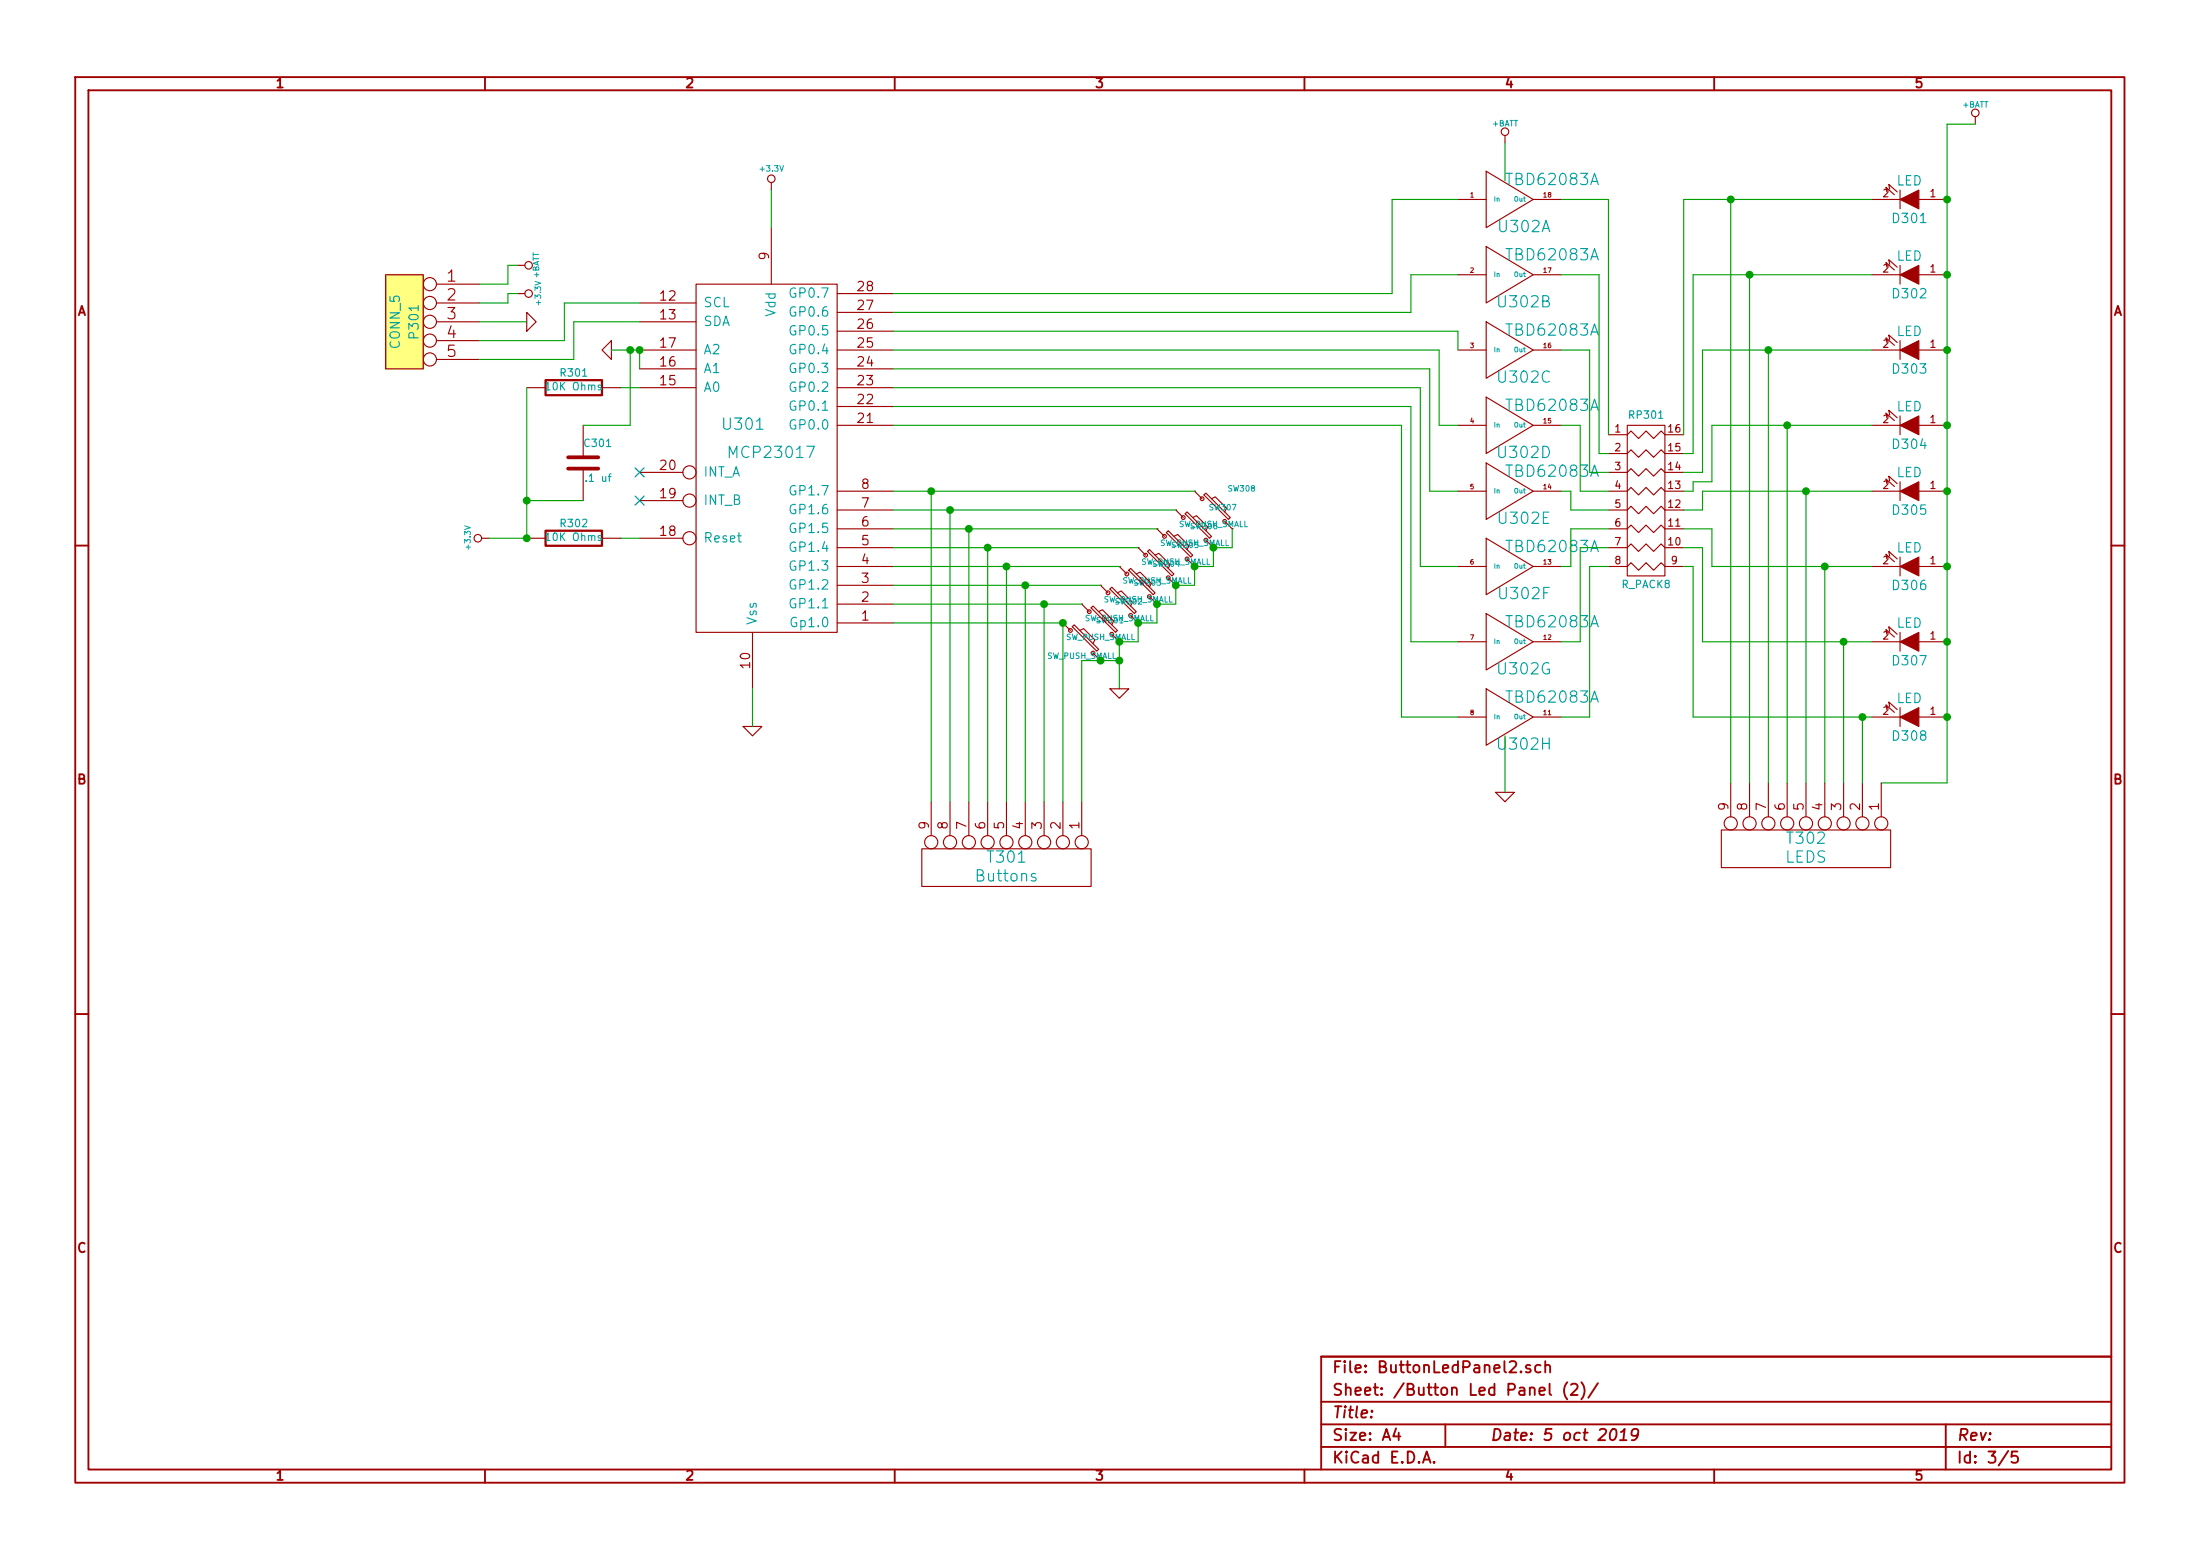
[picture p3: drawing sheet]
EESchema Schematic File Version 2
LIBS:power
LIBS:device
LIBS:transistors
LIBS:conn
LIBS:linear
LIBS:regul
LIBS:74xx
LIBS:cmos4000
LIBS:adc-dac
LIBS:memory
LIBS:xilinx
LIBS:special
LIBS:microcontrollers
LIBS:dsp
LIBS:microchip
LIBS:analog_switches
LIBS:motorola
LIBS:texas
LIBS:intel
LIBS:audio
LIBS:interface
LIBS:digital-audio
LIBS:philips
LIBS:display
LIBS:cypress
LIBS:siliconi
LIBS:opto
LIBS:atmel
LIBS:contrib
LIBS:valves
LIBS:encoder
LIBS:rotatry_switch
LIBS:i2c_display
LIBS:MCP23xxx
LIBS:tbd62x83a
LIBS:esp32_devboards
LIBS:lm2574n-5
LIBS:sn65hvd233-ht
LIBS:adafruit_powerboost_500
LIBS:ESP32ControlStand-cache
EELAYER 27 0
EELAYER END
$Descr A4 11693 8268
encoding utf-8
Sheet 3 5
Title ""
Date "5 oct 2019"
Rev ""
Comp ""
Comment1 ""
Comment2 ""
Comment3 ""
Comment4 ""
$EndDescr
$Comp
L MCP23017 U301
U 1 1
P 4100 2400
F 0 "U301" H 3950 2550 60  0000 C CNN
F 1 "MCP23017" H 4100 2400 60  0000 C CNN
F 2 "~" H 4100 2400 60  0000 C CNN
F 3 "~" H 4100 2400 60  0000 C CNN
	1    4100 2400
	1    0    0    -1  
$EndComp
$Comp
L TBD62083A U302
U 1 1
P 8000 1050
F 0 "U302" H 8100 900 60  0000 C CNN
F 1 "TBD62083A" H 8250 1150 60  0000 C CNN
F 2 "~" H 8000 1050 60  0000 C CNN
F 3 "~" H 8000 1050 60  0000 C CNN
	1    8000 1050
	1    0    0    -1  
$EndComp
$Comp
L TBD62083A U302
U 2 1
P 8000 1450
F 0 "U302" H 8100 1300 60  0000 C CNN
F 1 "TBD62083A" H 8250 1550 60  0000 C CNN
F 2 "~" H 8000 1450 60  0000 C CNN
F 3 "~" H 8000 1450 60  0000 C CNN
	2    8000 1450
	1    0    0    -1  
$EndComp
$Comp
L TBD62083A U302
U 3 1
P 8000 1850
F 0 "U302" H 8100 1700 60  0000 C CNN
F 1 "TBD62083A" H 8250 1950 60  0000 C CNN
F 2 "~" H 8000 1850 60  0000 C CNN
F 3 "~" H 8000 1850 60  0000 C CNN
	3    8000 1850
	1    0    0    -1  
$EndComp
$Comp
L TBD62083A U302
U 4 1
P 8000 2250
F 0 "U302" H 8100 2100 60  0000 C CNN
F 1 "TBD62083A" H 8250 2350 60  0000 C CNN
F 2 "~" H 8000 2250 60  0000 C CNN
F 3 "~" H 8000 2250 60  0000 C CNN
	4    8000 2250
	1    0    0    -1  
$EndComp
$Comp
L TBD62083A U302
U 5 1
P 8000 2600
F 0 "U302" H 8100 2450 60  0000 C CNN
F 1 "TBD62083A" H 8250 2700 60  0000 C CNN
F 2 "~" H 8000 2600 60  0000 C CNN
F 3 "~" H 8000 2600 60  0000 C CNN
	5    8000 2600
	1    0    0    -1  
$EndComp
$Comp
L TBD62083A U302
U 6 1
P 8000 3000
F 0 "U302" H 8100 2850 60  0000 C CNN
F 1 "TBD62083A" H 8250 3100 60  0000 C CNN
F 2 "~" H 8000 3000 60  0000 C CNN
F 3 "~" H 8000 3000 60  0000 C CNN
	6    8000 3000
	1    0    0    -1  
$EndComp
$Comp
L TBD62083A U302
U 7 1
P 8000 3400
F 0 "U302" H 8100 3250 60  0000 C CNN
F 1 "TBD62083A" H 8250 3500 60  0000 C CNN
F 2 "~" H 8000 3400 60  0000 C CNN
F 3 "~" H 8000 3400 60  0000 C CNN
	7    8000 3400
	1    0    0    -1  
$EndComp
$Comp
L TBD62083A U302
U 8 1
P 8000 3800
F 0 "U302" H 8100 3650 60  0000 C CNN
F 1 "TBD62083A" H 8250 3900 60  0000 C CNN
F 2 "~" H 8000 3800 60  0000 C CNN
F 3 "~" H 8000 3800 60  0000 C CNN
	8    8000 3800
	1    0    0    -1  
$EndComp
Wire Wire Line
	4750 1550 7400 1550
Wire Wire Line
	7400 1550 7400 1050
Wire Wire Line
	4750 1650 7500 1650
Wire Wire Line
	7500 1650 7500 1450
Wire Wire Line
	7750 1750 7750 1850
Wire Wire Line
	4750 1850 7650 1850
Wire Wire Line
	7650 1850 7650 2250
Wire Wire Line
	4750 1950 7600 1950
Wire Wire Line
	7600 1950 7600 2600
Wire Wire Line
	4750 2050 7550 2050
Wire Wire Line
	7550 2050 7550 3000
Wire Wire Line
	4750 2150 7500 2150
Wire Wire Line
	7500 2150 7500 3400
Wire Wire Line
	4750 2250 7450 2250
Wire Wire Line
	7450 2250 7450 3800
$Comp
L SW_PUSH_SMALL SW308
U 1 1
P 6450 2700
F 0 "SW308" H 6600 2810 30  0000 C CNN
F 1 "SW_PUSH_SMALL" H 6450 2621 30  0000 C CNN
F 2 "~" H 6450 2700 60  0000 C CNN
F 3 "~" H 6450 2700 60  0000 C CNN
	1    6450 2700
	1    0    0    -1  
$EndComp
$Comp
L SW_PUSH_SMALL SW307
U 1 1
P 6350 2800
F 0 "SW307" H 6500 2910 30  0000 C CNN
F 1 "SW_PUSH_SMALL" H 6350 2721 30  0000 C CNN
F 2 "~" H 6350 2800 60  0000 C CNN
F 3 "~" H 6350 2800 60  0000 C CNN
	1    6350 2800
	1    0    0    -1  
$EndComp
Wire Wire Line
	4750 2600 6350 2600
Wire Wire Line
	4750 2700 6250 2700
$Comp
L SW_PUSH_SMALL SW306
U 1 1
P 6250 2900
F 0 "SW306" H 6400 3010 30  0000 C CNN
F 1 "SW_PUSH_SMALL" H 6250 2821 30  0000 C CNN
F 2 "~" H 6250 2900 60  0000 C CNN
F 3 "~" H 6250 2900 60  0000 C CNN
	1    6250 2900
	1    0    0    -1  
$EndComp
$Comp
L SW_PUSH_SMALL SW301
U 1 1
P 5750 3400
F 0 "SW301" H 5900 3510 30  0000 C CNN
F 1 "SW_PUSH_SMALL" H 5750 3321 30  0000 C CNN
F 2 "~" H 5750 3400 60  0000 C CNN
F 3 "~" H 5750 3400 60  0000 C CNN
	1    5750 3400
	1    0    0    -1  
$EndComp
$Comp
L SW_PUSH_SMALL SW305
U 1 1
P 6150 3000
F 0 "SW305" H 6300 3110 30  0000 C CNN
F 1 "SW_PUSH_SMALL" H 6150 2921 30  0000 C CNN
F 2 "~" H 6150 3000 60  0000 C CNN
F 3 "~" H 6150 3000 60  0000 C CNN
	1    6150 3000
	1    0    0    -1  
$EndComp
$Comp
L SW_PUSH_SMALL SW303
U 1 1
P 5950 3200
F 0 "SW303" H 6100 3310 30  0000 C CNN
F 1 "SW_PUSH_SMALL" H 5950 3121 30  0000 C CNN
F 2 "~" H 5950 3200 60  0000 C CNN
F 3 "~" H 5950 3200 60  0000 C CNN
	1    5950 3200
	1    0    0    -1  
$EndComp
$Comp
L SW_PUSH_SMALL SW304
U 1 1
P 6050 3100
F 0 "SW304" H 6200 3210 30  0000 C CNN
F 1 "SW_PUSH_SMALL" H 6050 3021 30  0000 C CNN
F 2 "~" H 6050 3100 60  0000 C CNN
F 3 "~" H 6050 3100 60  0000 C CNN
	1    6050 3100
	1    0    0    -1  
$EndComp
$Comp
L SW_PUSH_SMALL SW302
U 1 1
P 5850 3300
F 0 "SW302" H 6000 3410 30  0000 C CNN
F 1 "SW_PUSH_SMALL" H 5850 3221 30  0000 C CNN
F 2 "~" H 5850 3300 60  0000 C CNN
F 3 "~" H 5850 3300 60  0000 C CNN
	1    5850 3300
	1    0    0    -1  
$EndComp
Wire Wire Line
	4750 2800 6150 2800
Wire Wire Line
	4750 2900 6050 2900
Wire Wire Line
	4750 3000 5950 3000
Wire Wire Line
	4750 3100 5850 3100
Wire Wire Line
	4750 3200 5750 3200
Wire Wire Line
	4750 3300 5650 3300
Wire Wire Line
	6550 2800 6550 2900
Wire Wire Line
	6550 2900 6450 2900
Wire Wire Line
	6450 2900 6450 3000
Wire Wire Line
	6450 3000 6350 3000
Wire Wire Line
	6350 3000 6350 3100
Wire Wire Line
	6350 3100 6250 3100
Wire Wire Line
	6250 3100 6250 3200
Wire Wire Line
	6250 3200 6150 3200
Wire Wire Line
	6150 3200 6150 3300
Wire Wire Line
	6150 3300 6050 3300
Wire Wire Line
	6050 3300 6050 3400
Wire Wire Line
	5950 3400 5950 3650
$Comp
L GND #PWR035
U 1 1
P 5950 3650
F 0 "#PWR035" H 5950 3650 30  0001 C CNN
F 1 "GND" H 5950 3580 30  0001 C CNN
F 2 "" H 5950 3650 60  0000 C CNN
F 3 "" H 5950 3650 60  0000 C CNN
	1    5950 3650
	1    0    0    -1  
$EndComp
Connection ~ 5950 3500
$Comp
L LED D301
U 1 1
P 10150 1050
F 0 "D301" H 10150 1150 50  0000 C CNN
F 1 "LED" H 10150 950 50  0000 C CNN
F 2 "~" H 10150 1050 60  0000 C CNN
F 3 "~" H 10150 1050 60  0000 C CNN
	1    10150 1050
	-1   0    0    1   
$EndComp
$Comp
L LED D302
U 1 1
P 10150 1450
F 0 "D302" H 10150 1550 50  0000 C CNN
F 1 "LED" H 10150 1350 50  0000 C CNN
F 2 "~" H 10150 1450 60  0000 C CNN
F 3 "~" H 10150 1450 60  0000 C CNN
	1    10150 1450
	-1   0    0    1   
$EndComp
$Comp
L LED D303
U 1 1
P 10150 1850
F 0 "D303" H 10150 1950 50  0000 C CNN
F 1 "LED" H 10150 1750 50  0000 C CNN
F 2 "~" H 10150 1850 60  0000 C CNN
F 3 "~" H 10150 1850 60  0000 C CNN
	1    10150 1850
	-1   0    0    1   
$EndComp
$Comp
L LED D304
U 1 1
P 10150 2250
F 0 "D304" H 10150 2350 50  0000 C CNN
F 1 "LED" H 10150 2150 50  0000 C CNN
F 2 "~" H 10150 2250 60  0000 C CNN
F 3 "~" H 10150 2250 60  0000 C CNN
	1    10150 2250
	-1   0    0    1   
$EndComp
$Comp
L LED D305
U 1 1
P 10150 2600
F 0 "D305" H 10150 2700 50  0000 C CNN
F 1 "LED" H 10150 2500 50  0000 C CNN
F 2 "~" H 10150 2600 60  0000 C CNN
F 3 "~" H 10150 2600 60  0000 C CNN
	1    10150 2600
	-1   0    0    1   
$EndComp
$Comp
L LED D306
U 1 1
P 10150 3000
F 0 "D306" H 10150 3100 50  0000 C CNN
F 1 "LED" H 10150 2900 50  0000 C CNN
F 2 "~" H 10150 3000 60  0000 C CNN
F 3 "~" H 10150 3000 60  0000 C CNN
	1    10150 3000
	-1   0    0    1   
$EndComp
$Comp
L LED D307
U 1 1
P 10150 3400
F 0 "D307" H 10150 3500 50  0000 C CNN
F 1 "LED" H 10150 3300 50  0000 C CNN
F 2 "~" H 10150 3400 60  0000 C CNN
F 3 "~" H 10150 3400 60  0000 C CNN
	1    10150 3400
	-1   0    0    1   
$EndComp
$Comp
L LED D308
U 1 1
P 10150 3800
F 0 "D308" H 10150 3900 50  0000 C CNN
F 1 "LED" H 10150 3700 50  0000 C CNN
F 2 "~" H 10150 3800 60  0000 C CNN
F 3 "~" H 10150 3800 60  0000 C CNN
	1    10150 3800
	-1   0    0    1   
$EndComp
$Comp
L R_PACK8 RP301
U 1 1
P 8750 2650
F 0 "RP301" H 8750 3100 40  0000 C CNN
F 1 "R_PACK8" H 8750 2200 40  0000 C CNN
F 2 "~" H 8750 2650 60  0000 C CNN
F 3 "~" H 8750 2650 60  0000 C CNN
	1    8750 2650
	1    0    0    -1  
$EndComp
$Comp
L +BATT #PWR036
U 1 1
P 8000 750
F 0 "#PWR036" H 8000 700 20  0001 C CNN
F 1 "+BATT" H 8000 850 30  0000 C CNN
F 2 "" H 8000 750 60  0000 C CNN
F 3 "" H 8000 750 60  0000 C CNN
	1    8000 750 
	1    0    0    -1  
$EndComp
$Comp
L GND #PWR037
U 1 1
P 8000 4200
F 0 "#PWR037" H 8000 4200 30  0001 C CNN
F 1 "GND" H 8000 4130 30  0001 C CNN
F 2 "" H 8000 4200 60  0000 C CNN
F 3 "" H 8000 4200 60  0000 C CNN
	1    8000 4200
	1    0    0    -1  
$EndComp
$Comp
L +BATT #PWR038
U 1 1
P 10500 650
F 0 "#PWR038" H 10500 600 20  0001 C CNN
F 1 "+BATT" H 10500 750 30  0000 C CNN
F 2 "" H 10500 650 60  0000 C CNN
F 3 "" H 10500 650 60  0000 C CNN
	1    10500 650 
	1    0    0    -1  
$EndComp
Wire Wire Line
	8000 750  8000 950 
Wire Wire Line
	8000 3900 8000 4200
Wire Wire Line
	8450 2500 8550 2500
Wire Wire Line
	8450 1850 8450 2500
Wire Wire Line
	8500 2400 8550 2400
Wire Wire Line
	8500 1450 8500 2400
Wire Wire Line
	8550 2300 8550 1050
Wire Wire Line
	8550 1050 8300 1050
Wire Wire Line
	8500 1450 8300 1450
Wire Wire Line
	8450 1850 8300 1850
Wire Wire Line
	8300 2250 8400 2250
Wire Wire Line
	8400 2250 8400 2600
Wire Wire Line
	8400 2600 8550 2600
Wire Wire Line
	8300 2600 8350 2600
Wire Wire Line
	8350 2600 8350 2700
Wire Wire Line
	8350 2700 8550 2700
Wire Wire Line
	8300 3000 8350 3000
Wire Wire Line
	8350 3000 8350 2800
Wire Wire Line
	8350 2800 8550 2800
Wire Wire Line
	8300 3400 8400 3400
Wire Wire Line
	8400 3400 8400 2900
Wire Wire Line
	8400 2900 8550 2900
Wire Wire Line
	8300 3800 8450 3800
Wire Wire Line
	8450 3800 8450 3000
Wire Wire Line
	8450 3000 8550 3000
Wire Wire Line
	8950 2300 8950 1050
Wire Wire Line
	8950 1050 9950 1050
Wire Wire Line
	9000 1450 9950 1450
Wire Wire Line
	9000 1450 9000 2400
Wire Wire Line
	9000 2400 8950 2400
Wire Wire Line
	9050 1850 9950 1850
Wire Wire Line
	9050 1850 9050 2500
Wire Wire Line
	9050 2500 8950 2500
Wire Wire Line
	9100 2550 9000 2550
Wire Wire Line
	9000 2550 9000 2600
Wire Wire Line
	9000 2600 8950 2600
Wire Wire Line
	9050 2600 9950 2600
Wire Wire Line
	9050 2600 9050 2700
Wire Wire Line
	9050 2700 8950 2700
Wire Wire Line
	8950 2900 9050 2900
Wire Wire Line
	9050 2900 9050 3400
Wire Wire Line
	9050 3400 9950 3400
Wire Wire Line
	8950 3000 9000 3000
Wire Wire Line
	9000 3000 9000 3800
Wire Wire Line
	9000 3800 9950 3800
Wire Wire Line
	10350 650  10350 4150
Connection ~ 10350 3400
Connection ~ 10350 3000
Connection ~ 10350 2600
Connection ~ 10350 2250
Connection ~ 10350 1850
Connection ~ 10350 1450
Wire Wire Line
	10350 650  10500 650 
Connection ~ 10350 1050
$Comp
L GND #PWR039
U 1 1
P 4000 3850
F 0 "#PWR039" H 4000 3850 30  0001 C CNN
F 1 "GND" H 4000 3780 30  0001 C CNN
F 2 "" H 4000 3850 60  0000 C CNN
F 3 "" H 4000 3850 60  0000 C CNN
	1    4000 3850
	1    0    0    -1  
$EndComp
Wire Wire Line
	4000 3650 4000 3850
$Comp
L +3.3V #PWR040
U 1 1
P 4100 1000
F 0 "#PWR040" H 4100 960 30  0001 C CNN
F 1 "+3.3V" H 4100 1110 30  0000 C CNN
F 2 "" H 4100 1000 60  0000 C CNN
F 3 "" H 4100 1000 60  0000 C CNN
	1    4100 1000
	1    0    0    -1  
$EndComp
Wire Wire Line
	4100 1000 4100 1200
$Comp
L GND #PWR041
U 1 1
P 3250 1850
F 0 "#PWR041" H 3250 1850 30  0001 C CNN
F 1 "GND" H 3250 1780 30  0001 C CNN
F 2 "" H 3250 1850 60  0000 C CNN
F 3 "" H 3250 1850 60  0000 C CNN
	1    3250 1850
	0    1    1    0   
$EndComp
$Comp
L R R302
U 1 1
P 3050 2850
F 0 "R302" V 3130 2850 40  0000 C CNN
F 1 "10K Ohms" V 3057 2851 40  0000 C CNN
F 2 "~" V 2980 2850 30  0000 C CNN
F 3 "~" H 3050 2850 30  0000 C CNN
	1    3050 2850
	0    -1   -1   0   
$EndComp
$Comp
L +3.3V #PWR042
U 1 1
P 2600 2850
F 0 "#PWR042" H 2600 2810 30  0001 C CNN
F 1 "+3.3V" H 2600 2960 30  0000 C CNN
F 2 "" H 2600 2850 60  0000 C CNN
F 3 "" H 2600 2850 60  0000 C CNN
	1    2600 2850
	0    -1   -1   0   
$EndComp
Wire Wire Line
	3400 2850 3300 2850
Wire Wire Line
	2800 2850 2600 2850
$Comp
L CONN_5 P301
U 1 1
P 2150 1700
F 0 "P301" V 2100 1700 50  0000 C CNN
F 1 "CONN_5" V 2200 1700 50  0000 C CNN
F 2 "~" H 2150 1700 60  0000 C CNN
F 3 "~" H 2150 1700 60  0000 C CNN
	1    2150 1700
	-1   0    0    -1  
$EndComp
$Comp
L +BATT #PWR043
U 1 1
P 2750 1400
F 0 "#PWR043" H 2750 1350 20  0001 C CNN
F 1 "+BATT" H 2750 1500 30  0000 C CNN
F 2 "" H 2750 1400 60  0000 C CNN
F 3 "" H 2750 1400 60  0000 C CNN
	1    2750 1400
	0    1    1    0   
$EndComp
$Comp
L +3.3V #PWR044
U 1 1
P 2750 1550
F 0 "#PWR044" H 2750 1510 30  0001 C CNN
F 1 "+3.3V" H 2750 1660 30  0000 C CNN
F 2 "" H 2750 1550 60  0000 C CNN
F 3 "" H 2750 1550 60  0000 C CNN
	1    2750 1550
	0    1    1    0   
$EndComp
$Comp
L GND #PWR045
U 1 1
P 2800 1700
F 0 "#PWR045" H 2800 1700 30  0001 C CNN
F 1 "GND" H 2800 1630 30  0001 C CNN
F 2 "" H 2800 1700 60  0000 C CNN
F 3 "" H 2800 1700 60  0000 C CNN
	1    2800 1700
	0    -1   -1   0   
$EndComp
Wire Wire Line
	2550 1500 2700 1500
Wire Wire Line
	2700 1500 2700 1400
Wire Wire Line
	2700 1400 2750 1400
Wire Wire Line
	2550 1600 2700 1600
Wire Wire Line
	2700 1600 2700 1550
Wire Wire Line
	2700 1550 2750 1550
Wire Wire Line
	2800 1700 2550 1700
Wire Wire Line
	2550 1800 3000 1800
Wire Wire Line
	3000 1800 3000 1600
Wire Wire Line
	3000 1600 3400 1600
Wire Wire Line
	2550 1900 3050 1900
Wire Wire Line
	3050 1900 3050 1700
Wire Wire Line
	3050 1700 3400 1700
$Comp
L CONN_9 T301
U 1 1
P 5350 4600
F 0 "T301" V 5300 4600 60  0000 C CNN
F 1 "Buttons" V 5400 4600 60  0000 C CNN
F 2 "~" H 5350 4600 60  0000 C CNN
F 3 "~" H 5350 4600 60  0000 C CNN
	1    5350 4600
	0    1    1    0   
$EndComp
$Comp
L CONN_9 T302
U 1 1
P 9600 4500
F 0 "T302" V 9550 4500 60  0000 C CNN
F 1 "LEDS" V 9650 4500 60  0000 C CNN
F 2 "~" H 9600 4500 60  0000 C CNN
F 3 "~" H 9600 4500 60  0000 C CNN
	1    9600 4500
	0    1    1    0   
$EndComp
Connection ~ 5850 3500
Wire Wire Line
	6050 3400 5950 3400
Wire Wire Line
	5750 4250 5750 3500
Wire Wire Line
	5750 3500 5950 3500
Wire Wire Line
	5650 3300 5650 4250
Wire Wire Line
	5550 4250 5550 3200
Connection ~ 5550 3200
Wire Wire Line
	5450 4250 5450 3100
Connection ~ 5450 3100
Wire Wire Line
	5350 4250 5350 3000
Connection ~ 5350 3000
Wire Wire Line
	5250 4250 5250 2900
Connection ~ 5250 2900
Wire Wire Line
	5150 4250 5150 2800
Connection ~ 5150 2800
Wire Wire Line
	5050 4250 5050 2700
Connection ~ 5050 2700
Wire Wire Line
	4950 4250 4950 2600
Connection ~ 4950 2600
Wire Wire Line
	4750 1750 7750 1750
Wire Wire Line
	7400 1050 7750 1050
Wire Wire Line
	7500 1450 7750 1450
Wire Wire Line
	7650 2250 7750 2250
Wire Wire Line
	7600 2600 7750 2600
Wire Wire Line
	7550 3000 7750 3000
Wire Wire Line
	7500 3400 7750 3400
Wire Wire Line
	7450 3800 7750 3800
Wire Wire Line
	9100 2250 9950 2250
Wire Wire Line
	9100 2250 9100 2550
Wire Wire Line
	9100 3000 9950 3000
Wire Wire Line
	9100 2800 9100 3000
Wire Wire Line
	9100 2800 8950 2800
Wire Wire Line
	9200 4150 9200 1050
Connection ~ 9200 1050
Wire Wire Line
	9300 4150 9300 1450
Connection ~ 9300 1450
Wire Wire Line
	9400 4150 9400 1850
Connection ~ 9400 1850
Wire Wire Line
	9500 4150 9500 2250
Connection ~ 9500 2250
Wire Wire Line
	9600 4150 9600 2600
Connection ~ 9600 2600
Wire Wire Line
	9700 4150 9700 3000
Connection ~ 9700 3000
Wire Wire Line
	9800 4150 9800 3400
Connection ~ 9800 3400
Wire Wire Line
	9900 4150 9900 3800
Connection ~ 9900 3800
Wire Wire Line
	10350 4150 10000 4150
Connection ~ 10350 3800
Wire Wire Line
	3400 1950 3400 1850
Wire Wire Line
	3400 1850 3250 1850
$Comp
L R R301
U 1 1
P 3050 2050
F 0 "R301" V 3130 2050 40  0000 C CNN
F 1 "10K Ohms" V 3057 2051 40  0000 C CNN
F 2 "~" V 2980 2050 30  0000 C CNN
F 3 "~" H 3050 2050 30  0000 C CNN
	1    3050 2050
	0    -1   -1   0   
$EndComp
Wire Wire Line
	3400 2050 3300 2050
Wire Wire Line
	2800 2050 2800 2850
Connection ~ 3400 1850
Connection ~ 2800 2850
Connection ~ 6450 2900
Connection ~ 6350 3000
Connection ~ 6250 3100
Connection ~ 6150 3200
Connection ~ 6050 3300
Connection ~ 5950 3400
Connection ~ 5650 3300
NoConn ~ 3400 2500
NoConn ~ 3400 2650
$Comp
L C C301
U 1 1
P 3100 2450
F 0 "C301" H 3100 2550 40  0000 L CNN
F 1 ".1 uf" H 3106 2365 40  0000 L CNN
F 2 "~" H 3138 2300 30  0000 C CNN
F 3 "~" H 3100 2450 60  0000 C CNN
	1    3100 2450
	1    0    0    -1  
$EndComp
Wire Wire Line
	3100 2650 2800 2650
Connection ~ 2800 2650
Wire Wire Line
	3100 2250 3350 2250
Wire Wire Line
	3350 2250 3350 1850
Connection ~ 3350 1850
$EndSCHEMATC
